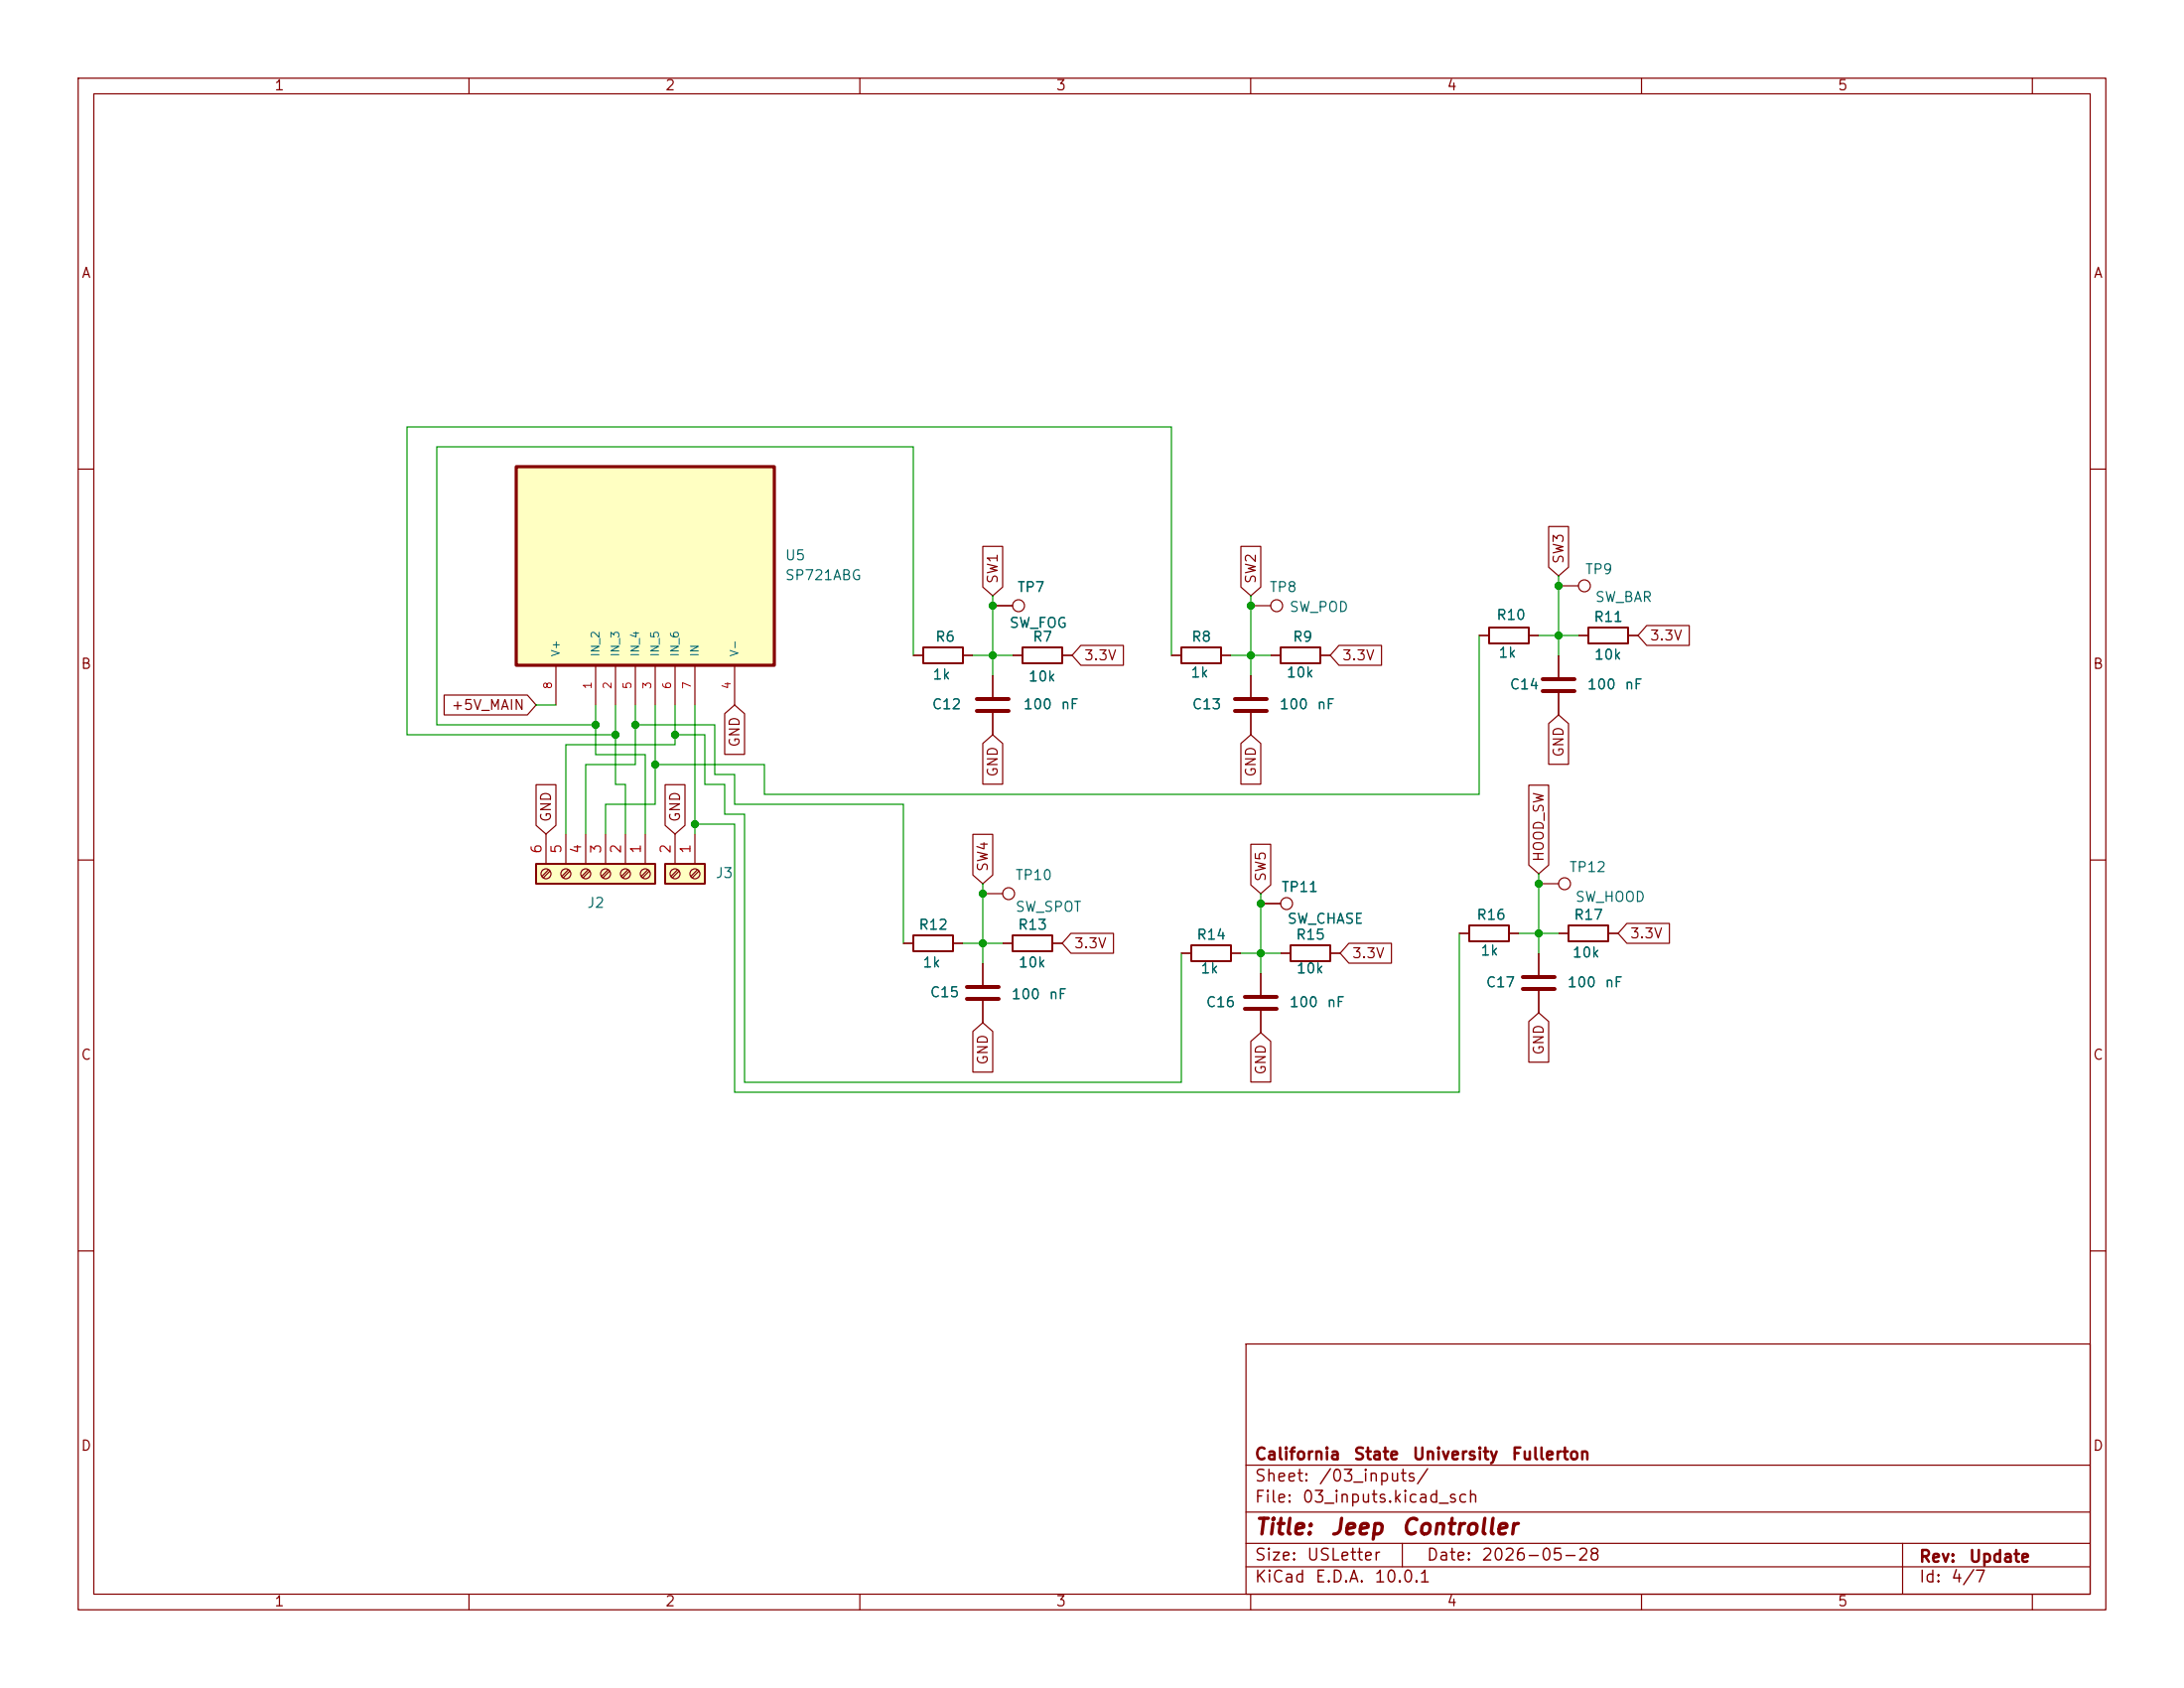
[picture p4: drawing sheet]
<svg xmlns="http://www.w3.org/2000/svg" width="279mm" height="216mm" viewBox="0 0 279 216" stroke-linecap="round" stroke-linejoin="round" font-family="sans-serif">
<g fill="none" stroke="#840000" stroke-width=".15">
<path d="M10 10h259.4v195.9h-259.4zM12 12h255.4v191.9h-255.4zM60 10v2M110 10v2M160 10v2M210 10v2M260 10v2M10 60h2M267.4 60h2M10 110h2M267.4 110h2M10 160h2"/>
<path d="M159.4 171.9h108v32h-108zM267.4 160h2M159.4 197.4h108M159.4 193.4h108M159.4 187.4h108M179.4 197.4v3M243.4 197.4v6.5M60 203.9v2M110 203.9v2M159.4 200.4h108M160 203.9v2M210 203.9v2"/>
<path d="M260 203.9v2"/>
</g>
<path d="M68.6 110.5h15.2v2.5h-15.2z" fill="#ffffc2"/>
<path d="M68.6 110.5h15.2v2.5h-15.2zM116.8 119.6h5.1v2.1h-5.1z" fill="none" stroke="#840000" stroke-width=".25"/>
<g fill="none" stroke="#840000" stroke-width=".15">
<path d="M127 86.4v2.8M127 91.2v2.8M69.8 106.7v3.8M70.2 111.2l-.9 .9M70.4 111.4l-.9 .9M72.4 106.7v3.8M72.7 111.2l-.8 .9M72.9 111.4l-.8 .9M74.9 106.7v3.8M75.3 111.2l-.9 .9M75.4 111.4l-.8 .9M77.5 106.7v3.8"/>
<path d="M77.8 111.2l-.8 .9M78 111.4l-.9 .9M80 106.7v3.8M80.3 111.2l-.8 .9M80.5 111.4l-.8 .9M82.5 106.7v3.8M82.9 111.2l-.9 .9M83.1 111.4l-.9 .9M115.6 120.7h1.2M121.9 120.7h1.3"/>
<circle cx="69.8" cy="111.8" r=".63"/>
<circle cx="72.4" cy="111.8" r=".63"/>
<circle cx="74.9" cy="111.8" r=".63"/>
<circle cx="77.5" cy="111.8" r=".63"/>
<circle cx="80" cy="111.8" r=".63"/>
<circle cx="82.5" cy="111.8" r=".63"/>
</g>
<path d="M125 89.4h4M125 90.9h4" fill="none" stroke="#840000" stroke-width=".51"/>
<path d="M85.1 110.5h5.1v2.5h-5.1z" fill="#ffffc2"/>
<path d="M118.1 82.8h5.1v2h-5.1zM85.1 110.5h5.1v2.5h-5.1z" fill="none" stroke="#840000" stroke-width=".25"/>
<g fill="none" stroke="#840000" stroke-width=".15">
<path d="M116.8 83.8h1.3M123.2 83.8h1.3M86.4 106.7v3.8M86.7 111.2l-.8 .9M86.9 111.4l-.9 .9M88.9 106.7v3.8M89.2 111.2l-.8 .9M89.4 111.4l-.8 .9"/>
<circle cx="86.4" cy="111.8" r=".63"/>
<circle cx="88.9" cy="111.8" r=".63"/>
</g>
<path d="M66 59.7h33.1v25.4h-33.1z" fill="#ffffc2"/>
<path d="M66 59.7h33.1v25.4h-33.1z" fill="none" stroke="#840000" stroke-width=".41"/>
<g fill="none" stroke="#840000" stroke-width=".15">
<path d="M125.7 69.9h2.6v5.2l-1.3 1.1-1.3-1.1zM127 77.5h2.5M158.7 69.9h2.6v5.2l-1.3 1.1-1.3-1.1zM160 77.5h2.6M198.1 67.3h2.6v5.2l-1.3 1.2-1.3-1.2zM199.4 74.9h2.5M56.8 88.9h10.7l1.1 1.3-1.1 1.2h-10.7zM71.1 85.1v5.1M76.2 85.1v5.1M78.7 85.1v5.1M81.3 85.1v5.1M83.8 85.1v5.1"/>
<path d="M86.4 85.1v5.1M88.9 85.1v5.1M92.7 91.3l1.3-1.1 1.3 1.1v5.2h-2.6zM94 85.1v5.1M116.8 83.8h1.3M123.2 83.8h1.3M125.7 95.1l1.3-1.1 1.3 1.1v5.2h-2.6zM127 86.4v2.8M127 91.2v2.8M129.5 83.8h1.3M135.9 83.8h1.3M138.3 82.5h5.4v2.6h-5.4l-1.1-1.3z"/>
<path d="M149.9 83.8h1.2M156.2 83.8h1.3M158.7 95.1l1.3-1.1 1.3 1.1v5.2h-2.6zM160 86.4v2.8M160 91.2v2.8M162.6 83.8h1.2M168.9 83.8h1.3M171.3 82.5h5.4v2.6h-5.4l-1.1-1.3zM189.2 81.3h1.3M195.6 81.3h1.2M198.1 92.6l1.3-1.2 1.3 1.2v5.2h-2.6zM199.4 83.8v2.8"/>
<path d="M199.4 88.6v2.8M201.9 81.3h1.3M208.3 81.3h1.2M210.7 80h5.4v2.6h-5.4l-1.2-1.3zM68.6 100.4h2.5v5.2l-1.3 1.1-1.2-1.1zM85.1 100.4h2.5v5.2l-1.2 1.1-1.3-1.1zM124.5 106.7h2.5v5.2l-1.3 1.1-1.2-1.1zM125.7 114.3h2.6M137 119.4h5.4v2.5h-5.4l-1.1-1.2zM160 108h2.6v5.2l-1.3 1.1-1.3-1.1zM161.3 115.6h2.5M186.7 119.4h1.3"/>
<path d="M193 119.4h1.3M195.6 100.4h2.5v10.2l-1.3 1.2-1.2-1.2zM196.8 113h2.6M199.4 119.4h1.3M205.7 119.4h1.3M208.1 118.1h5.5v2.6h-5.5l-1.1-1.3zM115.6 120.7h1.2M121.9 120.7h1.3M124.5 131.9l1.2-1.1 1.3 1.1v5.2h-2.5zM125.7 123.2v2.8M125.7 128v2.8M128.3 120.7h1.2"/>
<path d="M134.6 120.7h1.3M151.1 121.9h1.3M157.5 121.9h1.2M160 133.2l1.3-1.1 1.3 1.1v5.2h-2.6zM161.3 124.5v2.8M161.3 129.3v2.8M163.8 121.9h1.3M170.2 121.9h1.2M172.6 120.6h5.4v2.6h-5.4l-1.2-1.3zM195.6 130.7l1.2-1.2 1.3 1.2v5.2h-2.5zM196.8 121.9v2.8M196.8 126.7v2.8"/>
<circle cx="130.3" cy="77.5" r=".76"/>
<circle cx="163.3" cy="77.5" r=".76"/>
<circle cx="202.7" cy="74.9" r=".76"/>
<circle cx="129" cy="114.3" r=".76"/>
<circle cx="164.6" cy="115.6" r=".76"/>
<circle cx="200.2" cy="113" r=".76"/>
</g>
<path d="M130.8 82.8h5.1v2h-5.1zM151.1 82.8h5.1v2h-5.1zM163.8 82.8h5.1v2h-5.1zM190.5 80.3h5.1v2h-5.1zM203.2 80.3h5.1v2h-5.1zM129.5 119.6h5.1v2.1h-5.1zM188 118.4h5v2h-5zM200.7 118.4h5v2h-5zM152.4 120.9h5.1v2h-5.1zM165.1 120.9h5.1v2h-5.1z" fill="none" stroke="#840000" stroke-width=".25"/>
<path d="M158 89.4h4.1M158 90.9h4.1M197.4 86.9h4M197.4 88.4h4M123.7 126.2h4.1M123.7 127.8h4.1M159.3 127.5h4M159.3 129h4M194.8 125h4.1M194.8 126.5h4.1" fill="none" stroke="#840000" stroke-width=".51"/>
<g fill="none" stroke="#009600" stroke-width=".15">
<path d="M127 76.2v10.2M160 76.2v10.2M199.4 73.7v10.1M68.6 90.2h2.5M76.2 90.2v6.3h6.3v10.2M78.7 90.2v10.1h1.3v6.4M81.3 92.7h10.1v6.4h2.6v3.8h21.6v17.8M81.3 90.2v7.6h-6.4v8.9M83.8 90.2v12.7h-6.3v3.8M86.4 94h3.8v6.3h2.5v3.8h2.5v34.3h55.9v-16.5M86.4 90.2v5.1h-14v11.4M88.9 90.2v16.5"/>
<path d="M116.8 83.8v-26.6h-60.9v35.5h20.3M124.5 83.8h5M149.9 83.8v-29.2h-97.8v39.4h26.6M157.5 83.8h5.1M189.2 81.3v20.3h-91.4v-3.8h-14M196.8 81.3h5.1M88.9 105.4h5.1v34.3h92.7v-20.3M125.7 113v10.2M161.3 114.3v10.2M194.3 119.4h5.1M196.8 111.8v10.1M123.2 120.7h5.1"/>
<path d="M158.7 121.9h5.1"/>
</g>
<g fill="#009600" stroke="#009600" stroke-width=".13">
<circle cx="161.3" cy="115.6" r=".46"/>
<circle cx="196.8" cy="113" r=".46"/>
<circle cx="196.8" cy="119.4" r=".46"/>
<circle cx="161.3" cy="121.9" r=".46"/>
<circle cx="88.9" cy="105.4" r=".46"/>
<circle cx="125.7" cy="120.7" r=".46"/>
<circle cx="86.4" cy="94" r=".46"/>
<circle cx="83.8" cy="97.8" r=".46"/>
<circle cx="125.7" cy="114.3" r=".46"/>
<circle cx="76.2" cy="92.7" r=".46"/>
<circle cx="127" cy="83.8" r=".46"/>
<circle cx="127" cy="77.5" r=".46"/>
<circle cx="81.3" cy="92.7" r=".46"/>
<circle cx="78.7" cy="94" r=".46"/>
<circle cx="160" cy="77.5" r=".46"/>
<circle cx="160" cy="83.8" r=".46"/>
<circle cx="199.4" cy="81.3" r=".46"/>
<circle cx="199.4" cy="74.9" r=".46"/>
</g>
<g font-size="2" fill="#840000">
<text x="160.4" y="196.8">Title:</text>
<text x="170.1" y="196.8">Jeep</text>
<text x="179.1" y="196.8">Controller</text>
</g>
<g font-size="1.5" fill="#840000">
<text x="160.4" y="189.9">Sheet:</text>
<text x="160.4" y="187.1">California</text>
<text x="168.6" y="189.9">/03_inputs/</text>
<text x="173.1" y="187.1">State</text>
<text x="180.6" y="187.1">University</text>
<text x="193.3" y="187.1">Fullerton</text>
<text x="160.4" y="192.6">File:</text>
<text x="166.5" y="192.6">03_inputs.kicad_sch</text>
<text x="160.4" y="202.8">KiCad</text>
<text x="160.4" y="200">Size:</text>
<text x="167.1" y="200">USLetter</text>
<text x="168.1" y="202.8">E.D.A.</text>
<text x="175.7" y="202.8">10.0.1</text>
<text x="182.4" y="200">Date:</text>
<text x="189.4" y="200">2026-05-28</text>
<text x="245.4" y="200.2">Rev:</text>
<text x="245.4" y="202.8">Id:</text>
<text x="249.5" y="202.8">4/7</text>
<text x="251.8" y="200.2">Update</text>
</g>
<g font-size="1.3" fill="#840000">
<text x="35" y="11.9">1</text>
<text x="85" y="11.9">2</text>
<text x="135" y="11.9">3</text>
<text x="185" y="11.9">4</text>
<text x="235" y="11.9">5</text>
<text x="10.3" y="35.9">A</text>
<text x="267.7" y="35.9">A</text>
<text x="128" y="74.8" transform="rotate(-90 128 74.8)">SW1</text>
<text x="161" y="74.8" transform="rotate(-90 161 74.8)">SW2</text>
<text x="200.3" y="72.2" transform="rotate(-90 200.3 72.2)">SW3</text>
<text x="211" y="82.2">3.3V</text>
<text x="10.3" y="85.9">B</text>
<text x="138.6" y="84.8">3.3V</text>
<text x="171.6" y="84.8">3.3V</text>
<text x="267.7" y="85.9">B</text>
<text x="57.6" y="91.1">+5V_MAIN</text>
<text x="94.9" y="95.7" transform="rotate(-90 94.9 95.7)">GND</text>
<text x="128" y="99.5" transform="rotate(-90 128 99.5)">GND</text>
<text x="161" y="99.5" transform="rotate(-90 161 99.5)">GND</text>
<text x="200.3" y="96.9" transform="rotate(-90 200.3 96.9)">GND</text>
<text x="70.8" y="105.3" transform="rotate(-90 70.8 105.3)">GND</text>
<text x="87.3" y="105.3" transform="rotate(-90 87.3 105.3)">GND</text>
<text x="126.7" y="111.6" transform="rotate(-90 126.7 111.6)">SW4</text>
<text x="162.2" y="112.9" transform="rotate(-90 162.2 112.9)">SW5</text>
<text x="197.8" y="110.3" transform="rotate(-90 197.8 110.3)">HOOD_SW</text>
<text x="137.3" y="121.6">3.3V</text>
<text x="172.9" y="122.9">3.3V</text>
<text x="208.4" y="120.3">3.3V</text>
<text x="10.3" y="135.9">C</text>
<text x="126.7" y="136.3" transform="rotate(-90 126.7 136.3)">GND</text>
<text x="162.2" y="137.6" transform="rotate(-90 162.2 137.6)">GND</text>
<text x="197.8" y="135" transform="rotate(-90 197.8 135)">GND</text>
<text x="267.7" y="135.9">C</text>
<text x="10.3" y="185.9">D</text>
<text x="267.7" y="185.9">D</text>
<text x="35" y="205.8">1</text>
<text x="85" y="205.8">2</text>
<text x="135" y="205.8">3</text>
<text x="185" y="205.8">4</text>
<text x="235" y="205.8">5</text>
</g>
<g font-size="1.3" fill="#006464">
<text x="100.3" y="72">U5</text>
<text x="100.3" y="74.5">SP721ABG</text>
<text x="130.1" y="76">TP7</text>
<text x="162.3" y="76">TP8</text>
<text x="202.7" y="73.8">TP9</text>
<text x="204" y="77.3">SW_BAR</text>
<text x="119.6" y="82.4">R6</text>
<text x="129" y="80.6">SW_FOG</text>
<text x="132" y="82.4">R7</text>
<text x="152.3" y="82.4">R8</text>
<text x="164.9" y="78.6">SW_POD</text>
<text x="165.3" y="82.4">R9</text>
<text x="191.3" y="79.6">R10</text>
<text x="203.8" y="79.9">R11</text>
<text x="119.2" y="87.2">1k</text>
<text x="131.5" y="87.5">10k</text>
<text x="152.2" y="87">1k</text>
<text x="164.5" y="87">10k</text>
<text x="191.6" y="84.4">1k</text>
<text x="193" y="88.5">C14</text>
<text x="203" y="88.5">100</text>
<text x="203.9" y="84.7">10k</text>
<text x="207.8" y="88.5">nF</text>
<text x="119.1" y="91">C12</text>
<text x="130.8" y="91">100</text>
<text x="135.6" y="91">nF</text>
<text x="152.4" y="91">C13</text>
<text x="163.6" y="91">100</text>
<text x="168.4" y="91">nF</text>
<text x="91.4" y="112.6">J3</text>
<text x="129.8" y="112.9">TP10</text>
<text x="200.7" y="111.9">TP12</text>
<text x="75" y="116.4">J2</text>
<text x="117.4" y="119.2">R12</text>
<text x="129.8" y="116.9">SW_SPOT</text>
<text x="130.1" y="119.2">R13</text>
<text x="163.8" y="114.4">TP11</text>
<text x="164.6" y="118.5">SW_CHASE</text>
<text x="188.8" y="118">R16</text>
<text x="201.3" y="118">R17</text>
<text x="201.4" y="115.7">SW_HOOD</text>
<text x="117.9" y="124.1">1k</text>
<text x="130.2" y="124.1">10k</text>
<text x="153" y="120.5">R14</text>
<text x="153.5" y="124.8">1k</text>
<text x="165.7" y="120.5">R15</text>
<text x="165.8" y="124.8">10k</text>
<text x="189.3" y="122.5">1k</text>
<text x="201.1" y="122.8">10k</text>
<text x="118.9" y="127.9">C15</text>
<text x="129.3" y="128.1">100</text>
<text x="134.1" y="128.1">nF</text>
<text x="154.2" y="129.1">C16</text>
<text x="164.9" y="129.1">100</text>
<text x="169.7" y="129.1">nF</text>
<text x="190" y="126.6">C17</text>
<text x="200.4" y="126.6">100</text>
<text x="205.2" y="126.6">nF</text>
</g>
<g font-size="1.3" fill="#a90000">
<text x="69.6" y="109.3" transform="rotate(-90 69.6 109.3)">6</text>
<text x="72.1" y="109.3" transform="rotate(-90 72.1 109.3)">5</text>
<text x="74.7" y="109.3" transform="rotate(-90 74.7 109.3)">4</text>
<text x="77.2" y="109.3" transform="rotate(-90 77.2 109.3)">3</text>
<text x="79.8" y="109.3" transform="rotate(-90 79.8 109.3)">2</text>
<text x="82.3" y="109.3" transform="rotate(-90 82.3 109.3)">1</text>
<text x="86.1" y="109.3" transform="rotate(-90 86.1 109.3)">2</text>
<text x="88.6" y="109.3" transform="rotate(-90 88.6 109.3)">1</text>
</g>
<g font-size="1" fill="#a90000">
<text x="70.9" y="88.2" transform="rotate(-90 70.9 88.2)">8</text>
<text x="75.9" y="88.2" transform="rotate(-90 75.9 88.2)">1</text>
<text x="78.5" y="88.2" transform="rotate(-90 78.5 88.2)">2</text>
<text x="81" y="88.2" transform="rotate(-90 81 88.2)">5</text>
<text x="83.6" y="88.2" transform="rotate(-90 83.6 88.2)">3</text>
<text x="86.1" y="88.2" transform="rotate(-90 86.1 88.2)">6</text>
<text x="88.6" y="88.2" transform="rotate(-90 88.6 88.2)">7</text>
<text x="93.7" y="88.2" transform="rotate(-90 93.7 88.2)">4</text>
</g>
<g font-size="1" fill="#006464">
<text x="71.9" y="84.1" transform="rotate(-90 71.9 84.1)">V+</text>
<text x="76.9" y="84.1" transform="rotate(-90 76.9 84.1)">IN_2</text>
<text x="79.5" y="84.1" transform="rotate(-90 79.5 84.1)">IN_3</text>
<text x="82" y="84.1" transform="rotate(-90 82 84.1)">IN_4</text>
<text x="84.6" y="84.1" transform="rotate(-90 84.6 84.1)">IN_5</text>
<text x="87.1" y="84.1" transform="rotate(-90 87.1 84.1)">IN_6</text>
<text x="89.6" y="84.1" transform="rotate(-90 89.6 84.1)">IN</text>
<text x="94.7" y="84.1" transform="rotate(-90 94.7 84.1)">V-</text>
</g>
</svg>
